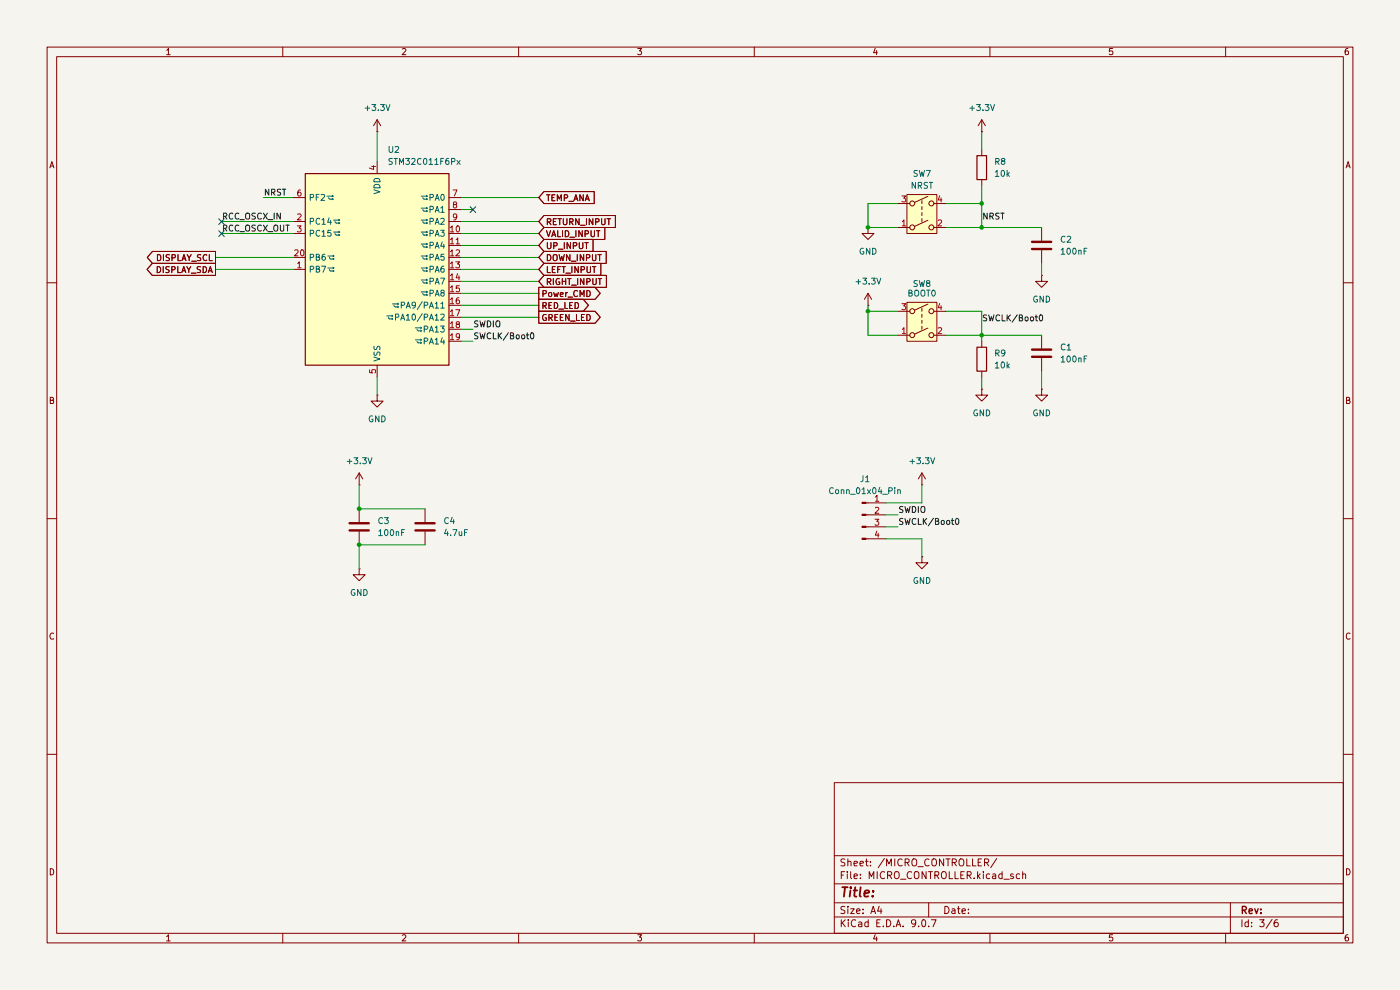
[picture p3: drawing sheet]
(kicad_sch
 (version 20250114)
 (generator "eeschema")
 (generator_version "9.0")
 (paper "A4")
 (lib_symbols
  (symbol "Connector:Conn_01x04_Pin"
   (pin_names
    (offset 1.016) (hide yes)) (exclude_from_sim no) (in_bom yes) (on_board yes)
   (property "Reference" "J" (at 0 5.08 0) (effects (font (size 1.27 1.27))))
   (property "Value" "Conn_01x04_Pin" (at 0 -7.62 0) (effects (font (size 1.27 1.27))))
   (property "Footprint" "" (at 0 0 0) (effects (font (size 1.27 1.27)) (hide yes)))
   (property "Datasheet" "~" (at 0 0 0) (effects (font (size 1.27 1.27)) (hide yes)))
   (property "Description" "Generic connector, single row, 01x04, script generated" (at 0 0 0) (effects (font (size 1.27 1.27)) (hide yes)))
   (property "ki_locked" "" (at 0 0 0) (effects (font (size 1.27 1.27))))
   (symbol "Conn_01x04_Pin_1_1"
    (rectangle (start 0.8636 2.667) (end 0 2.413) (stroke (width 0.1524) (type default)) (fill (type outline)))
    (rectangle (start 0.8636 0.127) (end 0 -0.127) (stroke (width 0.1524) (type default)) (fill (type outline)))
    (rectangle (start 0.8636 -2.413) (end 0 -2.667) (stroke (width 0.1524) (type default)) (fill (type outline)))
    (rectangle (start 0.8636 -4.953) (end 0 -5.207) (stroke (width 0.1524) (type default)) (fill (type outline)))
    (polyline (pts (xy 1.27 2.54) (xy 0.8636 2.54)) (stroke (width 0.1524) (type default)) (fill (type none)))
    (polyline (pts (xy 1.27 0) (xy 0.8636 0)) (stroke (width 0.1524) (type default)) (fill (type none)))
    (polyline (pts (xy 1.27 -2.54) (xy 0.8636 -2.54)) (stroke (width 0.1524) (type default)) (fill (type none)))
    (polyline (pts (xy 1.27 -5.08) (xy 0.8636 -5.08)) (stroke (width 0.1524) (type default)) (fill (type none)))
    (pin passive line (at 5.08 2.54 180) (length 3.81) (name "Pin_1" (effects (font (size 1.27 1.27)))) (number "1" (effects (font (size 1.27 1.27)))))
    (pin passive line (at 5.08 0 180) (length 3.81) (name "Pin_2" (effects (font (size 1.27 1.27)))) (number "2" (effects (font (size 1.27 1.27)))))
    (pin passive line (at 5.08 -2.54 180) (length 3.81) (name "Pin_3" (effects (font (size 1.27 1.27)))) (number "3" (effects (font (size 1.27 1.27)))))
    (pin passive line (at 5.08 -5.08 180) (length 3.81) (name "Pin_4" (effects (font (size 1.27 1.27)))) (number "4" (effects (font (size 1.27 1.27))))))
   (embedded_fonts no))
  (symbol "Device:C"
   (pin_numbers (hide yes))
   (pin_names
    (offset 0.254)) (exclude_from_sim no) (in_bom yes) (on_board yes)
   (property "Reference" "C" (at 0.635 2.54 0) (effects (font (size 1.27 1.27)) (justify left)))
   (property "Value" "C" (at 0.635 -2.54 0) (effects (font (size 1.27 1.27)) (justify left)))
   (property "Footprint" "" (at 0.9652 -3.81 0) (effects (font (size 1.27 1.27)) (hide yes)))
   (property "Datasheet" "~" (at 0 0 0) (effects (font (size 1.27 1.27)) (hide yes)))
   (property "Description" "Unpolarized capacitor" (at 0 0 0) (effects (font (size 1.27 1.27)) (hide yes)))
   (symbol "C_0_1"
    (polyline (pts (xy -2.032 0.762) (xy 2.032 0.762)) (stroke (width 0.508) (type default)) (fill (type none)))
    (polyline (pts (xy -2.032 -0.762) (xy 2.032 -0.762)) (stroke (width 0.508) (type default)) (fill (type none))))
   (symbol "C_1_1"
    (pin passive line (at 0 3.81 270) (length 2.794) (name "~" (effects (font (size 1.27 1.27)))) (number "1" (effects (font (size 1.27 1.27)))))
    (pin passive line (at 0 -3.81 90) (length 2.794) (name "~" (effects (font (size 1.27 1.27)))) (number "2" (effects (font (size 1.27 1.27))))))
   (embedded_fonts no))
  (symbol "Device:R"
   (pin_numbers (hide yes))
   (pin_names
    (offset 0)) (exclude_from_sim no) (in_bom yes) (on_board yes)
   (property "Reference" "R" (at 2.032 0 90) (effects (font (size 1.27 1.27))))
   (property "Value" "R" (at 0 0 90) (effects (font (size 1.27 1.27))))
   (property "Footprint" "" (at -1.778 0 90) (effects (font (size 1.27 1.27)) (hide yes)))
   (property "Datasheet" "~" (at 0 0 0) (effects (font (size 1.27 1.27)) (hide yes)))
   (property "Description" "Resistor" (at 0 0 0) (effects (font (size 1.27 1.27)) (hide yes)))
   (symbol "R_0_1"
    (rectangle (start -1.016 -2.54) (end 1.016 2.54) (stroke (width 0.254) (type default)) (fill (type none))))
   (symbol "R_1_1"
    (pin passive line (at 0 3.81 270) (length 1.27) (name "~" (effects (font (size 1.27 1.27)))) (number "1" (effects (font (size 1.27 1.27)))))
    (pin passive line (at 0 -3.81 90) (length 1.27) (name "~" (effects (font (size 1.27 1.27)))) (number "2" (effects (font (size 1.27 1.27))))))
   (embedded_fonts no))
  (symbol "MCU_ST_STM32C0:STM32C011F6Px" (exclude_from_sim no) (in_bom yes) (on_board yes)
   (property "Reference" "U" (at -15.24 21.59 0) (effects (font (size 1.27 1.27)) (justify left)))
   (property "Value" "STM32C011F6Px" (at 2.54 21.59 0) (effects (font (size 1.27 1.27)) (justify left)))
   (property "Footprint" "Package_SO:TSSOP-20_4.4x6.5mm_P0.65mm" (at -15.24 -20.32 0) (effects (font (size 1.27 1.27)) (justify right) (hide yes)))
   (property "Datasheet" "https://www.st.com/resource/en/datasheet/stm32c011f6.pdf" (at 0 0 0) (effects (font (size 1.27 1.27)) (hide yes)))
   (property "Description" "STMicroelectronics Arm Cortex-M0+ MCU, 32KB flash, 6KB RAM, 48 MHz, 2.0-3.6V, 18 GPIO, TSSOP20" (at 0 0 0) (effects (font (size 1.27 1.27)) (hide yes)))
   (symbol "STM32C011F6Px_0_1"
    (rectangle (start -15.24 -20.32) (end 15.24 20.32) (stroke (width 0.254) (type default)) (fill (type background))))
   (symbol "STM32C011F6Px_1_1"
    (pin bidirectional line (at -17.78 15.24 0) (length 2.54) (name "PF2" (effects (font (size 1.27 1.27)))) (number "6" (effects (font (size 1.27 1.27))))
    (alternate "RCC_MCO" bidirectional line)
    (alternate "TIM1_CH4" bidirectional line))
    (pin bidirectional line (at -17.78 10.16 0) (length 2.54) (name "PC14" (effects (font (size 1.27 1.27)))) (number "2" (effects (font (size 1.27 1.27))))
    (alternate "I2C1_SDA" bidirectional line)
    (alternate "IR_OUT" bidirectional line)
    (alternate "RCC_OSCX_IN" bidirectional line)
    (alternate "TIM17_CH1" bidirectional line)
    (alternate "TIM1_BKIN2" bidirectional line)
    (alternate "TIM1_ETR" bidirectional line)
    (alternate "TIM3_CH2" bidirectional line)
    (alternate "USART1_TX" bidirectional line)
    (alternate "USART2_CK" bidirectional line)
    (alternate "USART2_DE" bidirectional line)
    (alternate "USART2_RTS" bidirectional line))
    (pin bidirectional line (at -17.78 7.62 0) (length 2.54) (name "PC15" (effects (font (size 1.27 1.27)))) (number "3" (effects (font (size 1.27 1.27))))
    (alternate "RCC_OSC32_EN" bidirectional line)
    (alternate "RCC_OSCX_OUT" bidirectional line)
    (alternate "RCC_OSC_EN" bidirectional line)
    (alternate "TIM1_ETR" bidirectional line)
    (alternate "TIM3_CH3" bidirectional line))
    (pin bidirectional line (at -17.78 2.54 0) (length 2.54) (name "PB6" (effects (font (size 1.27 1.27)))) (number "20" (effects (font (size 1.27 1.27))))
    (alternate "I2C1_SCL" bidirectional line)
    (alternate "I2C1_SMBA" bidirectional line)
    (alternate "I2S1_CK" bidirectional line)
    (alternate "I2S1_MCK" bidirectional line)
    (alternate "I2S1_SD" bidirectional line)
    (alternate "PWR_WKUP3" bidirectional line)
    (alternate "SPI1_MISO" bidirectional line)
    (alternate "SPI1_MOSI" bidirectional line)
    (alternate "SPI1_SCK" bidirectional line)
    (alternate "TIM16_BKIN" bidirectional line)
    (alternate "TIM16_CH1N" bidirectional line)
    (alternate "TIM17_BKIN" bidirectional line)
    (alternate "TIM1_CH2" bidirectional line)
    (alternate "TIM1_CH3" bidirectional line)
    (alternate "TIM3_CH1" bidirectional line)
    (alternate "TIM3_CH2" bidirectional line)
    (alternate "TIM3_CH3" bidirectional line)
    (alternate "USART1_CK" bidirectional line)
    (alternate "USART1_CTS" bidirectional line)
    (alternate "USART1_DE" bidirectional line)
    (alternate "USART1_NSS" bidirectional line)
    (alternate "USART1_RTS" bidirectional line)
    (alternate "USART1_TX" bidirectional line))
    (pin bidirectional line (at -17.78 0 0) (length 2.54) (name "PB7" (effects (font (size 1.27 1.27)))) (number "1" (effects (font (size 1.27 1.27))))
    (alternate "I2C1_SCL" bidirectional line)
    (alternate "I2C1_SDA" bidirectional line)
    (alternate "RTC_REFIN" bidirectional line)
    (alternate "TIM16_CH1" bidirectional line)
    (alternate "TIM17_CH1N" bidirectional line)
    (alternate "TIM1_CH4" bidirectional line)
    (alternate "TIM3_CH1" bidirectional line)
    (alternate "TIM3_CH4" bidirectional line)
    (alternate "USART1_RX" bidirectional line)
    (alternate "USART2_CTS" bidirectional line)
    (alternate "USART2_NSS" bidirectional line))
    (pin power_in line (at 0 22.86 270) (length 2.54) (name "VDD" (effects (font (size 1.27 1.27)))) (number "4" (effects (font (size 1.27 1.27)))))
    (pin power_in line (at 0 -22.86 90) (length 2.54) (name "VSS" (effects (font (size 1.27 1.27)))) (number "5" (effects (font (size 1.27 1.27)))))
    (pin bidirectional line (at 17.78 15.24 180) (length 2.54) (name "PA0" (effects (font (size 1.27 1.27)))) (number "7" (effects (font (size 1.27 1.27))))
    (alternate "ADC1_IN0" bidirectional line)
    (alternate "PWR_WKUP1" bidirectional line)
    (alternate "TIM16_CH1" bidirectional line)
    (alternate "TIM1_CH1" bidirectional line)
    (alternate "USART1_TX" bidirectional line)
    (alternate "USART2_CTS" bidirectional line)
    (alternate "USART2_NSS" bidirectional line))
    (pin bidirectional line (at 17.78 12.7 180) (length 2.54) (name "PA1" (effects (font (size 1.27 1.27)))) (number "8" (effects (font (size 1.27 1.27))))
    (alternate "ADC1_IN1" bidirectional line)
    (alternate "I2C1_SMBA" bidirectional line)
    (alternate "I2S1_CK" bidirectional line)
    (alternate "SPI1_SCK" bidirectional line)
    (alternate "TIM17_CH1" bidirectional line)
    (alternate "TIM1_CH2" bidirectional line)
    (alternate "USART1_RX" bidirectional line)
    (alternate "USART2_CK" bidirectional line)
    (alternate "USART2_DE" bidirectional line)
    (alternate "USART2_RTS" bidirectional line))
    (pin bidirectional line (at 17.78 10.16 180) (length 2.54) (name "PA2" (effects (font (size 1.27 1.27)))) (number "9" (effects (font (size 1.27 1.27))))
    (alternate "ADC1_IN2" bidirectional line)
    (alternate "I2S1_SD" bidirectional line)
    (alternate "PWR_WKUP4" bidirectional line)
    (alternate "RCC_LSCO" bidirectional line)
    (alternate "SPI1_MOSI" bidirectional line)
    (alternate "TIM16_CH1N" bidirectional line)
    (alternate "TIM1_CH3" bidirectional line)
    (alternate "TIM3_ETR" bidirectional line)
    (alternate "USART2_TX" bidirectional line))
    (pin bidirectional line (at 17.78 7.62 180) (length 2.54) (name "PA3" (effects (font (size 1.27 1.27)))) (number "10" (effects (font (size 1.27 1.27))))
    (alternate "ADC1_IN3" bidirectional line)
    (alternate "TIM1_CH1N" bidirectional line)
    (alternate "TIM1_CH4" bidirectional line)
    (alternate "USART2_RX" bidirectional line))
    (pin bidirectional line (at 17.78 5.08 180) (length 2.54) (name "PA4" (effects (font (size 1.27 1.27)))) (number "11" (effects (font (size 1.27 1.27))))
    (alternate "ADC1_IN4" bidirectional line)
    (alternate "I2S1_WS" bidirectional line)
    (alternate "PWR_WKUP2" bidirectional line)
    (alternate "RTC_OUT1" bidirectional line)
    (alternate "RTC_TS" bidirectional line)
    (alternate "SPI1_NSS" bidirectional line)
    (alternate "TIM14_CH1" bidirectional line)
    (alternate "TIM17_CH1N" bidirectional line)
    (alternate "TIM1_CH2N" bidirectional line)
    (alternate "USART2_TX" bidirectional line))
    (pin bidirectional line (at 17.78 2.54 180) (length 2.54) (name "PA5" (effects (font (size 1.27 1.27)))) (number "12" (effects (font (size 1.27 1.27))))
    (alternate "ADC1_IN5" bidirectional line)
    (alternate "I2S1_CK" bidirectional line)
    (alternate "SPI1_SCK" bidirectional line)
    (alternate "TIM1_CH1" bidirectional line)
    (alternate "TIM1_CH3N" bidirectional line)
    (alternate "USART2_RX" bidirectional line))
    (pin bidirectional line (at 17.78 0 180) (length 2.54) (name "PA6" (effects (font (size 1.27 1.27)))) (number "13" (effects (font (size 1.27 1.27))))
    (alternate "ADC1_IN6" bidirectional line)
    (alternate "I2S1_MCK" bidirectional line)
    (alternate "SPI1_MISO" bidirectional line)
    (alternate "TIM16_CH1" bidirectional line)
    (alternate "TIM1_BKIN" bidirectional line)
    (alternate "TIM3_CH1" bidirectional line))
    (pin bidirectional line (at 17.78 -2.54 180) (length 2.54) (name "PA7" (effects (font (size 1.27 1.27)))) (number "14" (effects (font (size 1.27 1.27))))
    (alternate "ADC1_IN7" bidirectional line)
    (alternate "I2S1_SD" bidirectional line)
    (alternate "SPI1_MOSI" bidirectional line)
    (alternate "TIM14_CH1" bidirectional line)
    (alternate "TIM17_CH1" bidirectional line)
    (alternate "TIM1_CH1N" bidirectional line)
    (alternate "TIM3_CH2" bidirectional line))
    (pin bidirectional line (at 17.78 -5.08 180) (length 2.54) (name "PA8" (effects (font (size 1.27 1.27)))) (number "15" (effects (font (size 1.27 1.27))))
    (alternate "ADC1_IN8" bidirectional line)
    (alternate "I2S1_WS" bidirectional line)
    (alternate "RCC_MCO" bidirectional line)
    (alternate "RCC_MCO_2" bidirectional line)
    (alternate "SPI1_NSS" bidirectional line)
    (alternate "TIM14_CH1" bidirectional line)
    (alternate "TIM1_CH1" bidirectional line)
    (alternate "TIM1_CH2N" bidirectional line)
    (alternate "TIM1_CH3N" bidirectional line)
    (alternate "TIM3_CH3" bidirectional line)
    (alternate "TIM3_CH4" bidirectional line)
    (alternate "USART1_RX" bidirectional line)
    (alternate "USART2_TX" bidirectional line))
    (pin bidirectional line (at 17.78 -7.62 180) (length 2.54) (name "PA9/PA11" (effects (font (size 1.27 1.27)))) (number "16" (effects (font (size 1.27 1.27))))
    (alternate "ADC1_EXTI11 (PA11)" bidirectional line)
    (alternate "ADC1_IN11 (PA11)" bidirectional line)
    (alternate "I2C1_SCL (PA9)" bidirectional line)
    (alternate "I2S1_MCK (PA11)" bidirectional line)
    (alternate "PA11" bidirectional line)
    (alternate "PA9" bidirectional line)
    (alternate "RCC_MCO (PA9)" bidirectional line)
    (alternate "SPI1_MISO (PA11)" bidirectional line)
    (alternate "TIM1_BKIN2 (PA11)" bidirectional line)
    (alternate "TIM1_CH2 (PA9)" bidirectional line)
    (alternate "TIM1_CH4 (PA11)" bidirectional line)
    (alternate "TIM3_ETR (PA9)" bidirectional line)
    (alternate "USART1_CTS (PA11)" bidirectional line)
    (alternate "USART1_NSS (PA11)" bidirectional line)
    (alternate "USART1_TX (PA9)" bidirectional line))
    (pin bidirectional line (at 17.78 -10.16 180) (length 2.54) (name "PA10/PA12" (effects (font (size 1.27 1.27)))) (number "17" (effects (font (size 1.27 1.27))))
    (alternate "ADC1_IN12 (PA12)" bidirectional line)
    (alternate "I2C1_SDA (PA10)" bidirectional line)
    (alternate "I2S1_SD (PA12)" bidirectional line)
    (alternate "I2S_CKIN (PA12)" bidirectional line)
    (alternate "PA10" bidirectional line)
    (alternate "PA12" bidirectional line)
    (alternate "RCC_MCO_2 (PA10)" bidirectional line)
    (alternate "SPI1_MOSI (PA12)" bidirectional line)
    (alternate "TIM17_BKIN (PA10)" bidirectional line)
    (alternate "TIM1_CH3 (PA10)" bidirectional line)
    (alternate "TIM1_ETR (PA12)" bidirectional line)
    (alternate "USART1_CK (PA12)" bidirectional line)
    (alternate "USART1_DE (PA12)" bidirectional line)
    (alternate "USART1_RTS (PA12)" bidirectional line)
    (alternate "USART1_RX (PA10)" bidirectional line))
    (pin bidirectional line (at 17.78 -12.7 180) (length 2.54) (name "PA13" (effects (font (size 1.27 1.27)))) (number "18" (effects (font (size 1.27 1.27))))
    (alternate "ADC1_IN13" bidirectional line)
    (alternate "DEBUG_SWDIO" bidirectional line)
    (alternate "IR_OUT" bidirectional line)
    (alternate "TIM3_ETR" bidirectional line)
    (alternate "USART2_RX" bidirectional line))
    (pin bidirectional line (at 17.78 -15.24 180) (length 2.54) (name "PA14" (effects (font (size 1.27 1.27)))) (number "19" (effects (font (size 1.27 1.27))))
    (alternate "ADC1_IN14" bidirectional line)
    (alternate "DEBUG_SWCLK" bidirectional line)
    (alternate "I2S1_WS" bidirectional line)
    (alternate "RCC_MCO_2" bidirectional line)
    (alternate "SPI1_NSS" bidirectional line)
    (alternate "TIM1_CH1" bidirectional line)
    (alternate "USART1_CK" bidirectional line)
    (alternate "USART1_DE" bidirectional line)
    (alternate "USART1_RTS" bidirectional line)
    (alternate "USART2_RX" bidirectional line)
    (alternate "USART2_TX" bidirectional line)))
   (embedded_fonts no))
  (symbol "Switch:SW_DPST"
   (pin_names
    (offset 0) (hide yes)) (exclude_from_sim no) (in_bom yes) (on_board yes)
   (property "Reference" "SW" (at 0 6.35 0) (effects (font (size 1.27 1.27))))
   (property "Value" "SW_DPST" (at 0 -5.08 0) (effects (font (size 1.27 1.27))))
   (property "Footprint" "" (at 0 0 0) (effects (font (size 1.27 1.27)) (hide yes)))
   (property "Datasheet" "~" (at 0 0 0) (effects (font (size 1.27 1.27)) (hide yes)))
   (property "Description" "Double Pole Single Throw (DPST) Switch" (at 0 0 0) (effects (font (size 1.27 1.27)) (hide yes)))
   (symbol "SW_DPST_0_0"
    (circle (center -2.032 2.54) (radius 0.508) (stroke (width 0) (type default)) (fill (type none)))
    (circle (center -2.032 -2.54) (radius 0.508) (stroke (width 0) (type default)) (fill (type none)))
    (polyline (pts (xy -1.524 2.794) (xy 1.27 4.064)) (stroke (width 0) (type default)) (fill (type none)))
    (polyline (pts (xy -1.524 -2.286) (xy 1.27 -1.016)) (stroke (width 0) (type default)) (fill (type none)))
    (polyline (pts (xy 0 2.54) (xy 0 3.175)) (stroke (width 0) (type default)) (fill (type none)))
    (polyline (pts (xy 0 1.27) (xy 0 1.905)) (stroke (width 0) (type default)) (fill (type none)))
    (polyline (pts (xy 0 0) (xy 0 0.635)) (stroke (width 0) (type default)) (fill (type none)))
    (polyline (pts (xy 0 -1.27) (xy 0 -0.635)) (stroke (width 0) (type default)) (fill (type none)))
    (circle (center 2.032 2.54) (radius 0.508) (stroke (width 0) (type default)) (fill (type none)))
    (circle (center 2.032 -2.54) (radius 0.508) (stroke (width 0) (type default)) (fill (type none))))
   (symbol "SW_DPST_1_1"
    (rectangle (start -3.175 4.445) (end 3.175 -3.81) (stroke (width 0) (type default)) (fill (type background)))
    (pin passive line (at -5.08 2.54 0) (length 2.54) (name "3" (effects (font (size 1.27 1.27)))) (number "3" (effects (font (size 1.27 1.27)))))
    (pin passive line (at -5.08 -2.54 0) (length 2.54) (name "1" (effects (font (size 1.27 1.27)))) (number "1" (effects (font (size 1.27 1.27)))))
    (pin passive line (at 5.08 2.54 180) (length 2.54) (name "4" (effects (font (size 1.27 1.27)))) (number "4" (effects (font (size 1.27 1.27)))))
    (pin passive line (at 5.08 -2.54 180) (length 2.54) (name "2" (effects (font (size 1.27 1.27)))) (number "2" (effects (font (size 1.27 1.27))))))
   (embedded_fonts no))
  (symbol "power:+3.3V"
   (power)
   (pin_numbers (hide yes))
   (pin_names
    (offset 0) (hide yes)) (exclude_from_sim no) (in_bom yes) (on_board yes)
   (property "Reference" "#PWR" (at 0 -3.81 0) (effects (font (size 1.27 1.27)) (hide yes)))
   (property "Value" "+3.3V" (at 0 3.556 0) (effects (font (size 1.27 1.27))))
   (property "Footprint" "" (at 0 0 0) (effects (font (size 1.27 1.27)) (hide yes)))
   (property "Datasheet" "" (at 0 0 0) (effects (font (size 1.27 1.27)) (hide yes)))
   (property "Description" "Power symbol creates a global label with name \"+3.3V\"" (at 0 0 0) (effects (font (size 1.27 1.27)) (hide yes)))
   (symbol "+3.3V_0_1"
    (polyline (pts (xy -0.762 1.27) (xy 0 2.54)) (stroke (width 0) (type default)) (fill (type none)))
    (polyline (pts (xy 0 2.54) (xy 0.762 1.27)) (stroke (width 0) (type default)) (fill (type none)))
    (polyline (pts (xy 0 0) (xy 0 2.54)) (stroke (width 0) (type default)) (fill (type none))))
   (symbol "+3.3V_1_1"
    (pin power_in line (at 0 0 90) (length 0) (name "~" (effects (font (size 1.27 1.27)))) (number "1" (effects (font (size 1.27 1.27))))))
   (embedded_fonts no))
  (symbol "power:GND"
   (power)
   (pin_numbers (hide yes))
   (pin_names
    (offset 0) (hide yes)) (exclude_from_sim no) (in_bom yes) (on_board yes)
   (property "Reference" "#PWR" (at 0 -6.35 0) (effects (font (size 1.27 1.27)) (hide yes)))
   (property "Value" "GND" (at 0 -3.81 0) (effects (font (size 1.27 1.27))))
   (property "Footprint" "" (at 0 0 0) (effects (font (size 1.27 1.27)) (hide yes)))
   (property "Datasheet" "" (at 0 0 0) (effects (font (size 1.27 1.27)) (hide yes)))
   (property "Description" "Power symbol creates a global label with name \"GND\" , ground" (at 0 0 0) (effects (font (size 1.27 1.27)) (hide yes)))
   (symbol "GND_0_1"
    (polyline (pts (xy 0 0) (xy 0 -1.27) (xy 1.27 -1.27) (xy 0 -2.54) (xy -1.27 -1.27) (xy 0 -1.27)) (stroke (width 0) (type default)) (fill (type none))))
   (symbol "GND_1_1"
    (pin power_in line (at 0 0 270) (length 0) (name "~" (effects (font (size 1.27 1.27)))) (number "1" (effects (font (size 1.27 1.27))))))
   (embedded_fonts no)))
 (junction
  (at 76.2 115.57)
  (diameter 0)
  (color 0 0 0 0))
 (junction
  (at 184.15 66.04)
  (diameter 0)
  (color 0 0 0 0))
 (junction
  (at 208.28 43.18)
  (diameter 0)
  (color 0 0 0 0))
 (junction
  (at 208.28 48.26)
  (diameter 0)
  (color 0 0 0 0))
 (junction
  (at 76.2 107.95)
  (diameter 0)
  (color 0 0 0 0))
 (junction
  (at 208.28 71.12)
  (diameter 0)
  (color 0 0 0 0))
 (junction
  (at 184.15 48.26)
  (diameter 0)
  (color 0 0 0 0))
 (no_connect
  (at 46.99 49.53))
 (no_connect
  (at 100.33 44.45))
 (no_connect
  (at 46.99 46.99))
 (wire
  (pts (xy 184.15 66.04) (xy 190.5 66.04))
  (stroke (width 0) (type default)))
 (wire
  (pts (xy 200.66 43.18) (xy 208.28 43.18))
  (stroke (width 0) (type default)))
 (wire
  (pts (xy 195.58 118.11) (xy 195.58 114.3))
  (stroke (width 0) (type default)))
 (wire
  (pts (xy 208.28 48.26) (xy 208.28 43.18))
  (stroke (width 0) (type default)))
 (wire
  (pts (xy 195.58 102.87) (xy 195.58 106.68))
  (stroke (width 0) (type default)))
 (wire
  (pts (xy 97.79 67.31) (xy 114.3 67.31))
  (stroke (width 0) (type default)))
 (wire
  (pts (xy 45.72 54.61) (xy 62.23 54.61))
  (stroke (width 0) (type default)))
 (wire
  (pts (xy 76.2 115.57) (xy 76.2 120.65))
  (stroke (width 0) (type default)))
 (wire
  (pts (xy 220.98 55.88) (xy 220.98 58.42))
  (stroke (width 0) (type default)))
 (wire
  (pts (xy 200.66 66.04) (xy 208.28 66.04))
  (stroke (width 0) (type default)))
 (wire
  (pts (xy 76.2 107.95) (xy 90.17 107.95))
  (stroke (width 0) (type default)))
 (wire
  (pts (xy 208.28 48.26) (xy 220.98 48.26))
  (stroke (width 0) (type default)))
 (wire
  (pts (xy 184.15 48.26) (xy 190.5 48.26))
  (stroke (width 0) (type default)))
 (wire
  (pts (xy 97.79 41.91) (xy 114.3 41.91))
  (stroke (width 0) (type default)))
 (wire
  (pts (xy 187.96 111.76) (xy 190.5 111.76))
  (stroke (width 0) (type default)))
 (wire
  (pts (xy 208.28 66.04) (xy 208.28 71.12))
  (stroke (width 0) (type default)))
 (wire
  (pts (xy 97.79 52.07) (xy 114.3 52.07))
  (stroke (width 0) (type default)))
 (wire
  (pts (xy 97.79 54.61) (xy 114.3 54.61))
  (stroke (width 0) (type default)))
 (wire
  (pts (xy 184.15 64.77) (xy 184.15 66.04))
  (stroke (width 0) (type default)))
 (wire
  (pts (xy 76.2 115.57) (xy 90.17 115.57))
  (stroke (width 0) (type default)))
 (wire
  (pts (xy 195.58 114.3) (xy 187.96 114.3))
  (stroke (width 0) (type default)))
 (wire
  (pts (xy 187.96 109.22) (xy 190.5 109.22))
  (stroke (width 0) (type default)))
 (wire
  (pts (xy 208.28 72.39) (xy 208.28 71.12))
  (stroke (width 0) (type default)))
 (wire
  (pts (xy 187.96 106.68) (xy 195.58 106.68))
  (stroke (width 0) (type default)))
 (wire
  (pts (xy 184.15 43.18) (xy 184.15 48.26))
  (stroke (width 0) (type default)))
 (wire
  (pts (xy 208.28 71.12) (xy 200.66 71.12))
  (stroke (width 0) (type default)))
 (wire
  (pts (xy 80.01 27.94) (xy 80.01 34.29))
  (stroke (width 0) (type default)))
 (wire
  (pts (xy 200.66 48.26) (xy 208.28 48.26))
  (stroke (width 0) (type default)))
 (wire
  (pts (xy 97.79 49.53) (xy 114.3 49.53))
  (stroke (width 0) (type default)))
 (wire
  (pts (xy 80.01 80.01) (xy 80.01 83.82))
  (stroke (width 0) (type default)))
 (wire
  (pts (xy 97.79 72.39) (xy 100.33 72.39))
  (stroke (width 0) (type default)))
 (wire
  (pts (xy 97.79 46.99) (xy 114.3 46.99))
  (stroke (width 0) (type default)))
 (wire
  (pts (xy 208.28 43.18) (xy 208.28 39.37))
  (stroke (width 0) (type default)))
 (wire
  (pts (xy 97.79 64.77) (xy 114.3 64.77))
  (stroke (width 0) (type default)))
 (wire
  (pts (xy 190.5 43.18) (xy 184.15 43.18))
  (stroke (width 0) (type default)))
 (wire
  (pts (xy 97.79 69.85) (xy 100.33 69.85))
  (stroke (width 0) (type default)))
 (wire
  (pts (xy 184.15 66.04) (xy 184.15 71.12))
  (stroke (width 0) (type default)))
 (wire
  (pts (xy 45.72 57.15) (xy 62.23 57.15))
  (stroke (width 0) (type default)))
 (wire
  (pts (xy 97.79 57.15) (xy 114.3 57.15))
  (stroke (width 0) (type default)))
 (wire
  (pts (xy 184.15 71.12) (xy 190.5 71.12))
  (stroke (width 0) (type default)))
 (wire
  (pts (xy 97.79 59.69) (xy 114.3 59.69))
  (stroke (width 0) (type default)))
 (wire
  (pts (xy 208.28 80.01) (xy 208.28 82.55))
  (stroke (width 0) (type default)))
 (wire
  (pts (xy 46.99 49.53) (xy 62.23 49.53))
  (stroke (width 0) (type default)))
 (wire
  (pts (xy 55.88 41.91) (xy 62.23 41.91))
  (stroke (width 0) (type default)))
 (wire
  (pts (xy 97.79 44.45) (xy 100.33 44.45))
  (stroke (width 0) (type default)))
 (wire
  (pts (xy 97.79 62.23) (xy 114.3 62.23))
  (stroke (width 0) (type default)))
 (wire
  (pts (xy 76.2 102.87) (xy 76.2 107.95))
  (stroke (width 0) (type default)))
 (wire
  (pts (xy 46.99 46.99) (xy 62.23 46.99))
  (stroke (width 0) (type default)))
 (wire
  (pts (xy 208.28 27.94) (xy 208.28 31.75))
  (stroke (width 0) (type default)))
 (label "SWCLK{slash}Boot0"
  (at 190.5 111.76 0)
  (effects (font (size 1.27 1.27)) (justify left bottom)))
 (label "SWCLK{slash}Boot0"
  (at 208.28 68.58 0)
  (effects (font (size 1.27 1.27)) (justify left bottom)))
 (label "SWDIO"
  (at 190.5 109.22 0)
  (effects (font (size 1.27 1.27)) (justify left bottom)))
 (label "NRST"
  (at 208.28 46.99 0)
  (effects (font (size 1.27 1.27)) (justify left bottom)))
 (label "SWDIO"
  (at 100.33 69.85 0)
  (effects (font (size 1.27 1.27)) (justify left bottom)))
 (label "SWCLK{slash}Boot0"
  (at 100.33 72.39 0)
  (effects (font (size 1.27 1.27)) (justify left bottom)))
 (label "NRST"
  (at 55.88 41.91 0)
  (effects (font (size 1.27 1.27)) (justify left bottom)))
 (label "RCC_OSCX_IN"
  (at 46.99 46.99 0)
  (effects (font (size 1.27 1.27)) (justify left bottom)))
 (label "RCC_OSCX_OUT"
  (at 46.99 49.53 0)
  (effects (font (size 1.27 1.27)) (justify left bottom)))
 (global_label "TEMP_ANA"
  (shape input)
  (at 114.3 41.91 0)
  (fields_autoplaced yes)
  (effects (font (size 1.27 1.27)) (justify left))
  (property "Intersheetrefs" "${INTERSHEET_REFS}" (at 126.5985 41.91 0) (effects (font (size 1.27 1.27)) (justify left) (hide yes))))
 (global_label "VALID_INPUT"
  (shape input)
  (at 114.3 49.53 0)
  (fields_autoplaced yes)
  (effects (font (size 1.27 1.27)) (justify left))
  (property "Intersheetrefs" "${INTERSHEET_REFS}" (at 128.8363 49.53 0) (effects (font (size 1.27 1.27)) (justify left) (hide yes))))
 (global_label "RED_LED"
  (shape output)
  (at 114.3 64.77 0)
  (fields_autoplaced yes)
  (effects (font (size 1.27 1.27)) (justify left))
  (property "Intersheetrefs" "${INTERSHEET_REFS}" (at 125.3889 64.77 0) (effects (font (size 1.27 1.27)) (justify left) (hide yes))))
 (global_label "RIGHT_INPUT"
  (shape input)
  (at 114.3 59.69 0)
  (fields_autoplaced yes)
  (effects (font (size 1.27 1.27)) (justify left))
  (property "Intersheetrefs" "${INTERSHEET_REFS}" (at 129.1991 59.69 0) (effects (font (size 1.27 1.27)) (justify left) (hide yes))))
 (global_label "DISPLAY_SCL"
  (shape output)
  (at 45.72 54.61 180)
  (fields_autoplaced yes)
  (effects (font (size 1.27 1.27)) (justify right))
  (property "Intersheetrefs" "${INTERSHEET_REFS}" (at 30.7 54.61 0) (effects (font (size 1.27 1.27)) (justify right) (hide yes))))
 (global_label "RETURN_INPUT"
  (shape input)
  (at 114.3 46.99 0)
  (fields_autoplaced yes)
  (effects (font (size 1.27 1.27)) (justify left))
  (property "Intersheetrefs" "${INTERSHEET_REFS}" (at 127.3243 46.99 0) (effects (font (size 1.27 1.27)) (justify left) (hide yes))))
 (global_label "Power_CMD"
  (shape output)
  (at 114.3 62.23 0)
  (fields_autoplaced yes)
  (effects (font (size 1.27 1.27)) (justify left))
  (property "Intersheetrefs" "${INTERSHEET_REFS}" (at 127.8685 62.23 0) (effects (font (size 1.27 1.27)) (justify left) (hide yes))))
 (global_label "LEFT_INPUT"
  (shape input)
  (at 114.3 57.15 0)
  (fields_autoplaced yes)
  (effects (font (size 1.27 1.27)) (justify left))
  (property "Intersheetrefs" "${INTERSHEET_REFS}" (at 127.9895 57.15 0) (effects (font (size 1.27 1.27)) (justify left) (hide yes))))
 (global_label "DOWN_INPUT"
  (shape input)
  (at 114.3 54.61 0)
  (fields_autoplaced yes)
  (effects (font (size 1.27 1.27)) (justify left))
  (property "Intersheetrefs" "${INTERSHEET_REFS}" (at 129.1386 54.61 0) (effects (font (size 1.27 1.27)) (justify left) (hide yes))))
 (global_label "GREEN_LED"
  (shape output)
  (at 114.3 67.31 0)
  (fields_autoplaced yes)
  (effects (font (size 1.27 1.27)) (justify left))
  (property "Intersheetrefs" "${INTERSHEET_REFS}" (at 127.8684 67.31 0) (effects (font (size 1.27 1.27)) (justify left) (hide yes))))
 (global_label "DISPLAY_SDA"
  (shape output)
  (at 45.72 57.15 180)
  (fields_autoplaced yes)
  (effects (font (size 1.27 1.27)) (justify right))
  (property "Intersheetrefs" "${INTERSHEET_REFS}" (at 30.6395 57.15 0) (effects (font (size 1.27 1.27)) (justify right) (hide yes))))
 (global_label "UP_INPUT"
  (shape input)
  (at 114.3 52.07 0)
  (fields_autoplaced yes)
  (effects (font (size 1.27 1.27)) (justify left))
  (property "Intersheetrefs" "${INTERSHEET_REFS}" (at 126.3567 52.07 0) (effects (font (size 1.27 1.27)) (justify left) (hide yes))))
 (symbol
  (lib_id "Device:R")
  (at 208.28 35.56 0)
  (unit 1)
  (exclude_from_sim no)
  (in_bom yes)
  (on_board yes)
  (dnp no)
  (fields_autoplaced yes)
  (property "Reference" "R8" (at 210.82 34.2899 0) (effects (font (size 1.27 1.27)) (justify left)))
  (property "Value" "10k" (at 210.82 36.8299 0) (effects (font (size 1.27 1.27)) (justify left)))
  (property "Footprint" "Resistor_SMD:R_0805_2012Metric_Pad1.20x1.40mm_HandSolder" (at 206.502 35.56 90) (effects (font (size 1.27 1.27)) (hide yes)))
  (property "Datasheet" "~" (at 208.28 35.56 0) (effects (font (size 1.27 1.27)) (hide yes)))
  (property "Description" "Resistor" (at 208.28 35.56 0) (effects (font (size 1.27 1.27)) (hide yes)))
  (pin "1")
  (pin "2"))
 (symbol
  (lib_id "power:+3.3V")
  (at 208.28 27.94 0)
  (unit 1)
  (exclude_from_sim no)
  (in_bom yes)
  (on_board yes)
  (dnp no)
  (fields_autoplaced yes)
  (property "Reference" "#PWR07" (at 208.28 31.75 0) (effects (font (size 1.27 1.27)) (hide yes)))
  (property "Value" "+3.3V" (at 208.28 22.86 0) (effects (font (size 1.27 1.27))))
  (property "Footprint" "" (at 208.28 27.94 0) (effects (font (size 1.27 1.27)) (hide yes)))
  (property "Datasheet" "" (at 208.28 27.94 0) (effects (font (size 1.27 1.27)) (hide yes)))
  (property "Description" "Power symbol creates a global label with name \"+3.3V\"" (at 208.28 27.94 0) (effects (font (size 1.27 1.27)) (hide yes)))
  (pin "1"))
 (symbol
  (lib_id "power:GND")
  (at 184.15 48.26 0)
  (unit 1)
  (exclude_from_sim no)
  (in_bom yes)
  (on_board yes)
  (dnp no)
  (fields_autoplaced yes)
  (property "Reference" "#PWR012" (at 184.15 54.61 0) (effects (font (size 1.27 1.27)) (hide yes)))
  (property "Value" "GND" (at 184.15 53.34 0) (effects (font (size 1.27 1.27))))
  (property "Footprint" "" (at 184.15 48.26 0) (effects (font (size 1.27 1.27)) (hide yes)))
  (property "Datasheet" "" (at 184.15 48.26 0) (effects (font (size 1.27 1.27)) (hide yes)))
  (property "Description" "Power symbol creates a global label with name \"GND\" , ground" (at 184.15 48.26 0) (effects (font (size 1.27 1.27)) (hide yes)))
  (pin "1"))
 (symbol
  (lib_id "power:GND")
  (at 195.58 118.11 0)
  (unit 1)
  (exclude_from_sim no)
  (in_bom yes)
  (on_board yes)
  (dnp no)
  (fields_autoplaced yes)
  (property "Reference" "#PWR019" (at 195.58 124.46 0) (effects (font (size 1.27 1.27)) (hide yes)))
  (property "Value" "GND" (at 195.58 123.19 0) (effects (font (size 1.27 1.27))))
  (property "Footprint" "" (at 195.58 118.11 0) (effects (font (size 1.27 1.27)) (hide yes)))
  (property "Datasheet" "" (at 195.58 118.11 0) (effects (font (size 1.27 1.27)) (hide yes)))
  (property "Description" "Power symbol creates a global label with name \"GND\" , ground" (at 195.58 118.11 0) (effects (font (size 1.27 1.27)) (hide yes)))
  (pin "1"))
 (symbol
  (lib_id "Connector:Conn_01x04_Pin")
  (at 182.88 109.22 0)
  (unit 1)
  (exclude_from_sim no)
  (in_bom yes)
  (on_board yes)
  (dnp no)
  (fields_autoplaced yes)
  (property "Reference" "J1" (at 183.515 101.6 0) (effects (font (size 1.27 1.27))))
  (property "Value" "Conn_01x04_Pin" (at 183.515 104.14 0) (effects (font (size 1.27 1.27))))
  (property "Footprint" "Connector_PinHeader_2.54mm:PinHeader_1x04_P2.54mm_Vertical" (at 182.88 109.22 0) (effects (font (size 1.27 1.27)) (hide yes)))
  (property "Datasheet" "~" (at 182.88 109.22 0) (effects (font (size 1.27 1.27)) (hide yes)))
  (property "Description" "Generic connector, single row, 01x04, script generated" (at 182.88 109.22 0) (effects (font (size 1.27 1.27)) (hide yes)))
  (pin "1")
  (pin "2")
  (pin "3")
  (pin "4"))
 (symbol
  (lib_id "Switch:SW_DPST")
  (at 195.58 68.58 0)
  (unit 1)
  (exclude_from_sim no)
  (in_bom yes)
  (on_board yes)
  (dnp no)
  (property "Reference" "SW8" (at 195.58 60.198 0) (effects (font (size 1.27 1.27))))
  (property "Value" "BOOT0" (at 195.58 62.23 0) (effects (font (size 1.27 1.27))))
  (property "Footprint" "Button_Switch_THT:SW_PUSH_6mm_H5mm" (at 195.58 68.58 0) (effects (font (size 1.27 1.27)) (hide yes)))
  (property "Datasheet" "~" (at 195.58 68.58 0) (effects (font (size 1.27 1.27)) (hide yes)))
  (property "Description" "Double Pole Single Throw (DPST) Switch" (at 195.58 68.58 0) (effects (font (size 1.27 1.27)) (hide yes)))
  (pin "1")
  (pin "2")
  (pin "3")
  (pin "4"))
 (symbol
  (lib_id "power:GND")
  (at 76.2 120.65 0)
  (unit 1)
  (exclude_from_sim no)
  (in_bom yes)
  (on_board yes)
  (dnp no)
  (fields_autoplaced yes)
  (property "Reference" "#PWR017" (at 76.2 127 0) (effects (font (size 1.27 1.27)) (hide yes)))
  (property "Value" "GND" (at 76.2 125.73 0) (effects (font (size 1.27 1.27))))
  (property "Footprint" "" (at 76.2 120.65 0) (effects (font (size 1.27 1.27)) (hide yes)))
  (property "Datasheet" "" (at 76.2 120.65 0) (effects (font (size 1.27 1.27)) (hide yes)))
  (property "Description" "Power symbol creates a global label with name \"GND\" , ground" (at 76.2 120.65 0) (effects (font (size 1.27 1.27)) (hide yes)))
  (pin "1"))
 (symbol
  (lib_id "power:+3.3V")
  (at 76.2 102.87 0)
  (unit 1)
  (exclude_from_sim no)
  (in_bom yes)
  (on_board yes)
  (dnp no)
  (fields_autoplaced yes)
  (property "Reference" "#PWR016" (at 76.2 106.68 0) (effects (font (size 1.27 1.27)) (hide yes)))
  (property "Value" "+3.3V" (at 76.2 97.79 0) (effects (font (size 1.27 1.27))))
  (property "Footprint" "" (at 76.2 102.87 0) (effects (font (size 1.27 1.27)) (hide yes)))
  (property "Datasheet" "" (at 76.2 102.87 0) (effects (font (size 1.27 1.27)) (hide yes)))
  (property "Description" "Power symbol creates a global label with name \"+3.3V\"" (at 76.2 102.87 0) (effects (font (size 1.27 1.27)) (hide yes)))
  (pin "1"))
 (symbol
  (lib_id "Device:C")
  (at 220.98 52.07 0)
  (unit 1)
  (exclude_from_sim no)
  (in_bom yes)
  (on_board yes)
  (dnp no)
  (fields_autoplaced yes)
  (property "Reference" "C2" (at 224.79 50.7999 0) (effects (font (size 1.27 1.27)) (justify left)))
  (property "Value" "100nF" (at 224.79 53.3399 0) (effects (font (size 1.27 1.27)) (justify left)))
  (property "Footprint" "Capacitor_SMD:C_0805_2012Metric_Pad1.18x1.45mm_HandSolder" (at 221.9452 55.88 0) (effects (font (size 1.27 1.27)) (hide yes)))
  (property "Datasheet" "~" (at 220.98 52.07 0) (effects (font (size 1.27 1.27)) (hide yes)))
  (property "Description" "Unpolarized capacitor" (at 220.98 52.07 0) (effects (font (size 1.27 1.27)) (hide yes)))
  (pin "2")
  (pin "1"))
 (symbol
  (lib_id "Device:C")
  (at 90.17 111.76 0)
  (unit 1)
  (exclude_from_sim no)
  (in_bom yes)
  (on_board yes)
  (dnp no)
  (fields_autoplaced yes)
  (property "Reference" "C4" (at 93.98 110.4899 0) (effects (font (size 1.27 1.27)) (justify left)))
  (property "Value" "4.7uF" (at 93.98 113.0299 0) (effects (font (size 1.27 1.27)) (justify left)))
  (property "Footprint" "Capacitor_SMD:C_0805_2012Metric_Pad1.18x1.45mm_HandSolder" (at 91.1352 115.57 0) (effects (font (size 1.27 1.27)) (hide yes)))
  (property "Datasheet" "~" (at 90.17 111.76 0) (effects (font (size 1.27 1.27)) (hide yes)))
  (property "Description" "Unpolarized capacitor" (at 90.17 111.76 0) (effects (font (size 1.27 1.27)) (hide yes)))
  (pin "2")
  (pin "1"))
 (symbol
  (lib_id "MCU_ST_STM32C0:STM32C011F6Px")
  (at 80.01 57.15 0)
  (unit 1)
  (exclude_from_sim no)
  (in_bom yes)
  (on_board yes)
  (dnp no)
  (fields_autoplaced yes)
  (property "Reference" "U2" (at 82.1533 31.75 0) (effects (font (size 1.27 1.27)) (justify left)))
  (property "Value" "STM32C011F6Px" (at 82.1533 34.29 0) (effects (font (size 1.27 1.27)) (justify left)))
  (property "Footprint" "Package_SO:TSSOP-20_4.4x6.5mm_P0.65mm" (at 64.77 77.47 0) (effects (font (size 1.27 1.27)) (justify right) (hide yes)))
  (property "Datasheet" "https://www.st.com/resource/en/datasheet/stm32c011f6.pdf" (at 80.01 57.15 0) (effects (font (size 1.27 1.27)) (hide yes)))
  (property "Description" "STMicroelectronics Arm Cortex-M0+ MCU, 32KB flash, 6KB RAM, 48 MHz, 2.0-3.6V, 18 GPIO, TSSOP20" (at 80.01 57.15 0) (effects (font (size 1.27 1.27)) (hide yes)))
  (pin "4")
  (pin "12")
  (pin "16")
  (pin "10")
  (pin "6")
  (pin "20")
  (pin "5")
  (pin "1")
  (pin "8")
  (pin "14")
  (pin "18")
  (pin "2")
  (pin "9")
  (pin "13")
  (pin "19")
  (pin "11")
  (pin "3")
  (pin "17")
  (pin "15")
  (pin "7"))
 (symbol
  (lib_id "power:+3.3V")
  (at 195.58 102.87 0)
  (unit 1)
  (exclude_from_sim no)
  (in_bom yes)
  (on_board yes)
  (dnp no)
  (fields_autoplaced yes)
  (property "Reference" "#PWR018" (at 195.58 106.68 0) (effects (font (size 1.27 1.27)) (hide yes)))
  (property "Value" "+3.3V" (at 195.58 97.79 0) (effects (font (size 1.27 1.27))))
  (property "Footprint" "" (at 195.58 102.87 0) (effects (font (size 1.27 1.27)) (hide yes)))
  (property "Datasheet" "" (at 195.58 102.87 0) (effects (font (size 1.27 1.27)) (hide yes)))
  (property "Description" "Power symbol creates a global label with name \"+3.3V\"" (at 195.58 102.87 0) (effects (font (size 1.27 1.27)) (hide yes)))
  (pin "1"))
 (symbol
  (lib_id "power:+3.3V")
  (at 184.15 64.77 0)
  (unit 1)
  (exclude_from_sim no)
  (in_bom yes)
  (on_board yes)
  (dnp no)
  (fields_autoplaced yes)
  (property "Reference" "#PWR013" (at 184.15 68.58 0) (effects (font (size 1.27 1.27)) (hide yes)))
  (property "Value" "+3.3V" (at 184.15 59.69 0) (effects (font (size 1.27 1.27))))
  (property "Footprint" "" (at 184.15 64.77 0) (effects (font (size 1.27 1.27)) (hide yes)))
  (property "Datasheet" "" (at 184.15 64.77 0) (effects (font (size 1.27 1.27)) (hide yes)))
  (property "Description" "Power symbol creates a global label with name \"+3.3V\"" (at 184.15 64.77 0) (effects (font (size 1.27 1.27)) (hide yes)))
  (pin "1"))
 (symbol
  (lib_id "Device:C")
  (at 76.2 111.76 0)
  (unit 1)
  (exclude_from_sim no)
  (in_bom yes)
  (on_board yes)
  (dnp no)
  (fields_autoplaced yes)
  (property "Reference" "C3" (at 80.01 110.4899 0) (effects (font (size 1.27 1.27)) (justify left)))
  (property "Value" "100nF" (at 80.01 113.0299 0) (effects (font (size 1.27 1.27)) (justify left)))
  (property "Footprint" "Capacitor_SMD:C_0805_2012Metric_Pad1.18x1.45mm_HandSolder" (at 77.1652 115.57 0) (effects (font (size 1.27 1.27)) (hide yes)))
  (property "Datasheet" "~" (at 76.2 111.76 0) (effects (font (size 1.27 1.27)) (hide yes)))
  (property "Description" "Unpolarized capacitor" (at 76.2 111.76 0) (effects (font (size 1.27 1.27)) (hide yes)))
  (pin "2")
  (pin "1"))
 (symbol
  (lib_id "power:GND")
  (at 80.01 83.82 0)
  (unit 1)
  (exclude_from_sim no)
  (in_bom yes)
  (on_board yes)
  (dnp no)
  (fields_autoplaced yes)
  (property "Reference" "#PWR05" (at 80.01 90.17 0) (effects (font (size 1.27 1.27)) (hide yes)))
  (property "Value" "GND" (at 80.01 88.9 0) (effects (font (size 1.27 1.27))))
  (property "Footprint" "" (at 80.01 83.82 0) (effects (font (size 1.27 1.27)) (hide yes)))
  (property "Datasheet" "" (at 80.01 83.82 0) (effects (font (size 1.27 1.27)) (hide yes)))
  (property "Description" "Power symbol creates a global label with name \"GND\" , ground" (at 80.01 83.82 0) (effects (font (size 1.27 1.27)) (hide yes)))
  (pin "1"))
 (symbol
  (lib_id "Device:R")
  (at 208.28 76.2 0)
  (unit 1)
  (exclude_from_sim no)
  (in_bom yes)
  (on_board yes)
  (dnp no)
  (fields_autoplaced yes)
  (property "Reference" "R9" (at 210.82 74.9299 0) (effects (font (size 1.27 1.27)) (justify left)))
  (property "Value" "10k" (at 210.82 77.4699 0) (effects (font (size 1.27 1.27)) (justify left)))
  (property "Footprint" "Resistor_SMD:R_0805_2012Metric_Pad1.20x1.40mm_HandSolder" (at 206.502 76.2 90) (effects (font (size 1.27 1.27)) (hide yes)))
  (property "Datasheet" "~" (at 208.28 76.2 0) (effects (font (size 1.27 1.27)) (hide yes)))
  (property "Description" "Resistor" (at 208.28 76.2 0) (effects (font (size 1.27 1.27)) (hide yes)))
  (pin "1")
  (pin "2"))
 (symbol
  (lib_id "Switch:SW_DPST")
  (at 195.58 45.72 0)
  (unit 1)
  (exclude_from_sim no)
  (in_bom yes)
  (on_board yes)
  (dnp no)
  (fields_autoplaced yes)
  (property "Reference" "SW7" (at 195.58 36.83 0) (effects (font (size 1.27 1.27))))
  (property "Value" "NRST" (at 195.58 39.37 0) (effects (font (size 1.27 1.27))))
  (property "Footprint" "Button_Switch_THT:SW_PUSH_6mm_H5mm" (at 195.58 45.72 0) (effects (font (size 1.27 1.27)) (hide yes)))
  (property "Datasheet" "~" (at 195.58 45.72 0) (effects (font (size 1.27 1.27)) (hide yes)))
  (property "Description" "Double Pole Single Throw (DPST) Switch" (at 195.58 45.72 0) (effects (font (size 1.27 1.27)) (hide yes)))
  (pin "1")
  (pin "2")
  (pin "3")
  (pin "4"))
 (symbol
  (lib_id "power:GND")
  (at 220.98 58.42 0)
  (unit 1)
  (exclude_from_sim no)
  (in_bom yes)
  (on_board yes)
  (dnp no)
  (fields_autoplaced yes)
  (property "Reference" "#PWR015" (at 220.98 64.77 0) (effects (font (size 1.27 1.27)) (hide yes)))
  (property "Value" "GND" (at 220.98 63.5 0) (effects (font (size 1.27 1.27))))
  (property "Footprint" "" (at 220.98 58.42 0) (effects (font (size 1.27 1.27)) (hide yes)))
  (property "Datasheet" "" (at 220.98 58.42 0) (effects (font (size 1.27 1.27)) (hide yes)))
  (property "Description" "Power symbol creates a global label with name \"GND\" , ground" (at 220.98 58.42 0) (effects (font (size 1.27 1.27)) (hide yes)))
  (pin "1"))
 (symbol
  (lib_id "power:+3.3V")
  (at 80.01 27.94 0)
  (unit 1)
  (exclude_from_sim no)
  (in_bom yes)
  (on_board yes)
  (dnp no)
  (fields_autoplaced yes)
  (property "Reference" "#PWR02" (at 80.01 31.75 0) (effects (font (size 1.27 1.27)) (hide yes)))
  (property "Value" "+3.3V" (at 80.01 22.86 0) (effects (font (size 1.27 1.27))))
  (property "Footprint" "" (at 80.01 27.94 0) (effects (font (size 1.27 1.27)) (hide yes)))
  (property "Datasheet" "" (at 80.01 27.94 0) (effects (font (size 1.27 1.27)) (hide yes)))
  (property "Description" "Power symbol creates a global label with name \"+3.3V\"" (at 80.01 27.94 0) (effects (font (size 1.27 1.27)) (hide yes)))
  (pin "1"))
 (symbol
  (lib_id "power:GND")
  (at 208.28 82.55 0)
  (unit 1)
  (exclude_from_sim no)
  (in_bom yes)
  (on_board yes)
  (dnp no)
  (fields_autoplaced yes)
  (property "Reference" "#PWR011" (at 208.28 88.9 0) (effects (font (size 1.27 1.27)) (hide yes)))
  (property "Value" "GND" (at 208.28 87.63 0) (effects (font (size 1.27 1.27))))
  (property "Footprint" "" (at 208.28 82.55 0) (effects (font (size 1.27 1.27)) (hide yes)))
  (property "Datasheet" "" (at 208.28 82.55 0) (effects (font (size 1.27 1.27)) (hide yes)))
  (property "Description" "Power symbol creates a global label with name \"GND\" , ground" (at 208.28 82.55 0) (effects (font (size 1.27 1.27)) (hide yes)))
  (pin "1")))
